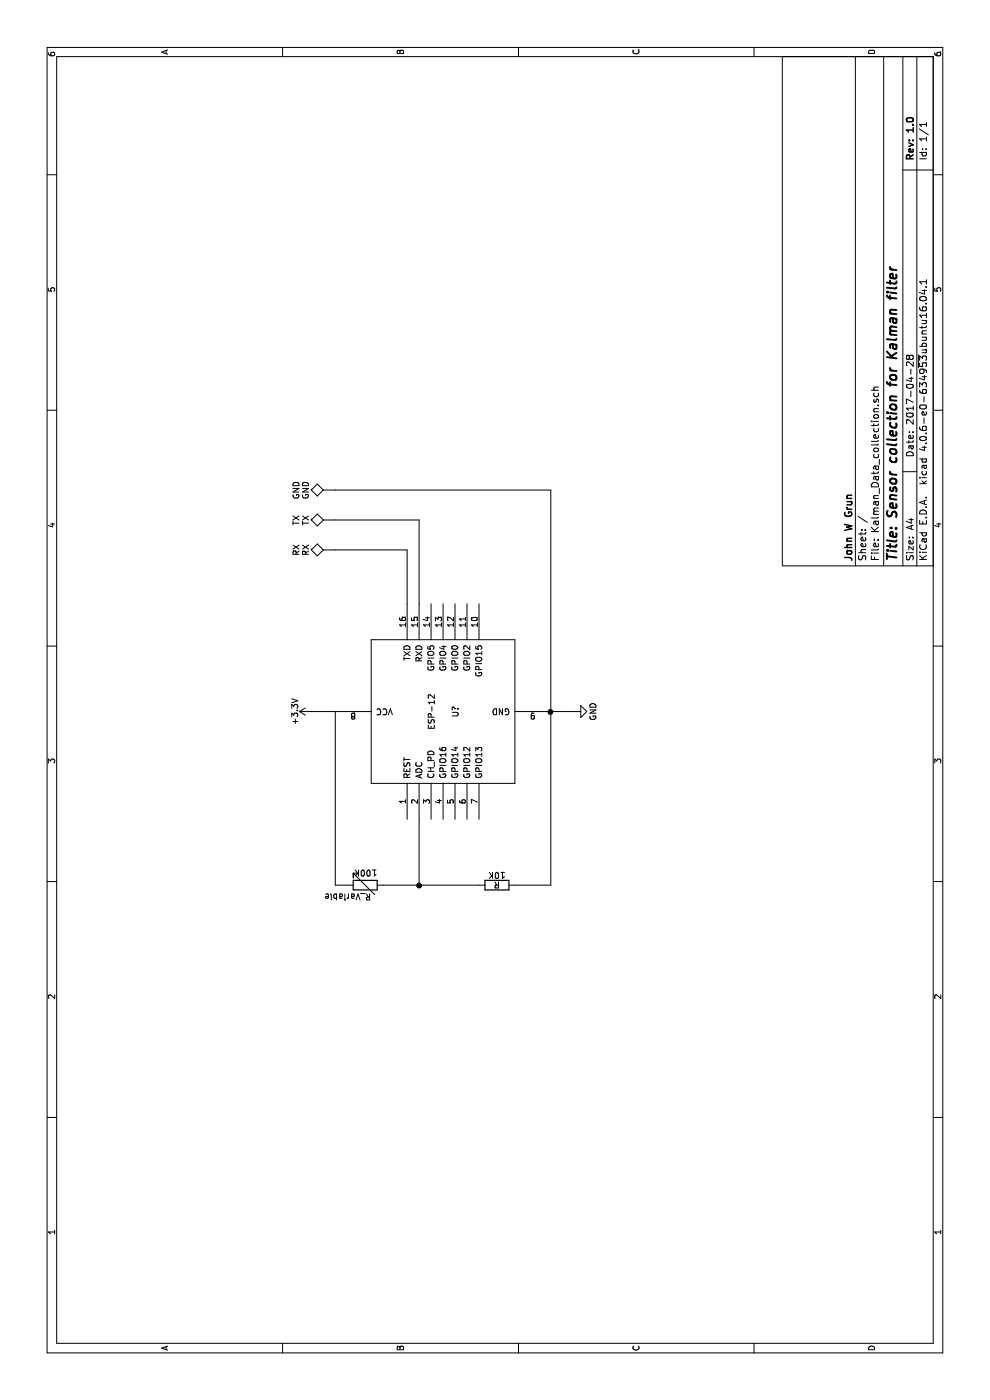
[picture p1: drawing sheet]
EESchema Schematic File Version 2
LIBS:power
LIBS:device
LIBS:transistors
LIBS:conn
LIBS:linear
LIBS:regul
LIBS:74xx
LIBS:cmos4000
LIBS:adc-dac
LIBS:memory
LIBS:xilinx
LIBS:microcontrollers
LIBS:dsp
LIBS:microchip
LIBS:analog_switches
LIBS:motorola
LIBS:texas
LIBS:intel
LIBS:audio
LIBS:interface
LIBS:digital-audio
LIBS:philips
LIBS:display
LIBS:cypress
LIBS:siliconi
LIBS:opto
LIBS:atmel
LIBS:contrib
LIBS:valves
LIBS:ESP8266
EELAYER 25 0
EELAYER END
$Descr A4 11693 8268
encoding utf-8
Sheet 1 1
Title "Sensor collection for Kalman filter"
Date "2017-04-28"
Rev "1.0"
Comp "John W Grun"
Comment1 ""
Comment2 ""
Comment3 ""
Comment4 ""
$EndDescr
$Comp
L ESP-12 U?
U 1 1
P 5750 3700
F 0 "U?" H 5750 3600 50  0000 C CNN
F 1 "ESP-12" H 5750 3800 50  0000 C CNN
F 2 "" H 5750 3700 50  0001 C CNN
F 3 "" H 5750 3700 50  0001 C CNN
	1    5750 3700
	1    0    0    -1  
$EndComp
$Comp
L R_Variable 100K
U 1 1
P 4300 3050
F 0 "100K" V 4400 2950 50  0000 L CNN
F 1 "R_Variable" V 4200 3000 50  0000 L CNN
F 2 "" V 4230 3050 50  0001 C CNN
F 3 "" H 4300 3050 50  0001 C CNN
	1    4300 3050
	1    0    0    -1  
$EndComp
$Comp
L R 10K
U 1 1
P 4300 4150
F 0 "10K" V 4380 4150 50  0000 C CNN
F 1 "R" V 4300 4150 50  0000 C CNN
F 2 "" V 4230 4150 50  0001 C CNN
F 3 "" H 4300 4150 50  0001 C CNN
	1    4300 4150
	1    0    0    -1  
$EndComp
Wire Wire Line
	4300 3200 4300 4000
Wire Wire Line
	4850 3500 4300 3500
Connection ~ 4300 3500
Wire Wire Line
	4300 2900 4300 2800
Wire Wire Line
	4300 2800 5750 2800
Wire Wire Line
	4300 4600 7600 4600
Wire Wire Line
	4300 4600 4300 4300
$Comp
L GND #PWR?
U 1 1
P 5750 4800
F 0 "#PWR?" H 5750 4550 50  0001 C CNN
F 1 "GND" H 5750 4650 50  0000 C CNN
F 2 "" H 5750 4800 50  0001 C CNN
F 3 "" H 5750 4800 50  0001 C CNN
	1    5750 4800
	1    0    0    -1  
$EndComp
$Comp
L +3.3V #PWR?
U 1 1
P 5750 2600
F 0 "#PWR?" H 5750 2450 50  0001 C CNN
F 1 "+3.3V" H 5750 2740 50  0000 C CNN
F 2 "" H 5750 2600 50  0001 C CNN
F 3 "" H 5750 2600 50  0001 C CNN
	1    5750 2600
	1    0    0    -1  
$EndComp
Wire Wire Line
	5750 2800 5750 2600
Wire Wire Line
	5750 4800 5750 4600
$Comp
L TEST RX
U 1 1
P 7100 2800
F 0 "RX" H 7100 3100 50  0000 C BNN
F 1 "RX" H 7100 3050 50  0000 C CNN
F 2 "" H 7100 2800 50  0001 C CNN
F 3 "" H 7100 2800 50  0001 C CNN
	1    7100 2800
	1    0    0    -1  
$EndComp
$Comp
L TEST TX
U 1 1
P 7350 2800
F 0 "TX" H 7350 3100 50  0000 C BNN
F 1 "TX" H 7350 3050 50  0000 C CNN
F 2 "" H 7350 2800 50  0001 C CNN
F 3 "" H 7350 2800 50  0001 C CNN
	1    7350 2800
	1    0    0    -1  
$EndComp
$Comp
L TEST GND
U 1 1
P 7600 2800
F 0 "GND" H 7600 3100 50  0000 C BNN
F 1 "GND" H 7600 3050 50  0000 C CNN
F 2 "" H 7600 2800 50  0001 C CNN
F 3 "" H 7600 2800 50  0001 C CNN
	1    7600 2800
	1    0    0    -1  
$EndComp
Wire Wire Line
	6650 3400 7100 3400
Wire Wire Line
	7100 3400 7100 2800
Wire Wire Line
	7350 2800 7350 3500
Wire Wire Line
	7350 3500 6650 3500
Wire Wire Line
	7600 4600 7600 2800
Connection ~ 5750 4600
$EndSCHEMATC
